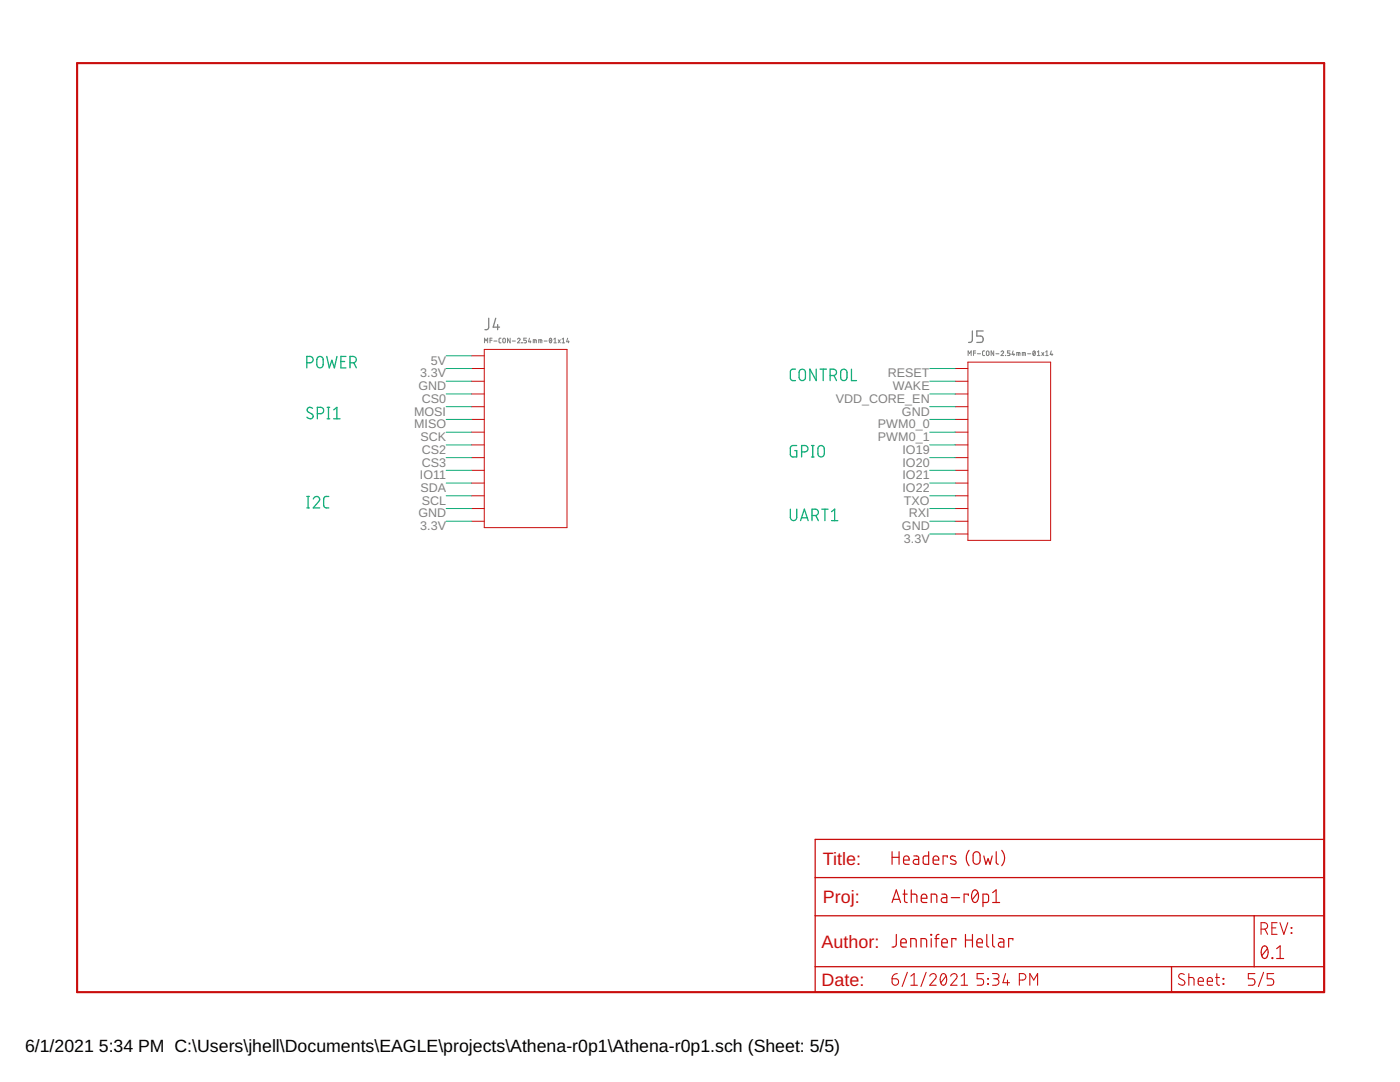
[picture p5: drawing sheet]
<svg xmlns="http://www.w3.org/2000/svg" width="279mm" height="216mm" viewBox="0 0 279 216" stroke-linecap="round" stroke-linejoin="round" font-family="sans-serif">
<g fill="none" stroke="#808080" stroke-width=".2">
<path d="M96.7 68.4v-.9l.3 .5 .3-.5v.9M97.8 67.9h.4M98.2 67.5h-.4v.9M98.6 68.1h.6M100 67.5h-.3l-.1 .2v.6l.4 .1M100.4 67.5h.3l.1 .1v.7l-.1 .1-.3-.1zM101.8 67.5v.9l-.5-.9v.9M102.2 68.1h.7M103.3 67.7a.26 .26 0 0 1 .3-.2 .26 .26 0 0 1 .1 .4l-.4 .5h.5M104.1 68.4h.1M105.1 67.5h-.6v.4h.5l.1 .2-.1 .3h-.5M105.7 67.5l-.2 .7h.5"/>
<path d="M105.8 68v.4M106.4 68.4v-.6l.6 .1v.5M106.7 67.8v.6M107.5 68.4v-.6l.6 .1v.5M107.8 67.8v.6M108.6 68.1h.6M109.7 67.5a.44 .44 0 0 1 .4 .5 .44 .44 0 0 1-.4 .4l-.1-.5zM110.1 67.7l-.4 .5M110.5 68.4h.5M110.5 67.7l.3-.2v.9M111.4 67.8l.4 .6M111.8 67.8l-.4 .6"/>
<path d="M112.2 68.4h.5M112.2 67.7l.2-.2v.9M113.3 67.5l-.2 .7h.5M113.5 68v.4M193.2 71v-1l.3 .5 .3-.5v1M194.3 70.4h.4M194.7 70h-.4v1M195.1 70.6h.6M196.5 70h-.3l-.1 .2v.6l.4 .2M196.9 70.2l.2-.2 .2 .2v.7l-.4-.1zM198.3 70v1l-.5-1v1M198.8 70.6h.6"/>
<path d="M199.8 70.2a.26 .26 0 0 1 .3-.2 .26 .26 0 0 1 .1 .4l-.4 .6h.5M200.7 71h.1M201.6 70h-.5v.4l.4 .1 .1 .1-.1 .3-.4 .1M202.2 70l-.2 .7h.5M202.3 70.5v.5M202.9 71v-.7l.6 .1 .1 .6M203.2 70.3v.7M204 71v-.7l.6 .1v.6M204.3 70.3v.7M205.1 70.6h.6M206.3 70.1a.44 .44 0 0 1 .3 .4 .44 .44 0 0 1-.3 .4l-.2-.4zM206.6 70.2l-.4 .5"/>
<path d="M207 71h.6M207 70.2l.3-.2v1M207.9 70.3l.4 .7M208.3 70.3l-.4 .7M208.7 71h.5M208.7 70.2l.2-.2v1M209.8 70l-.2 .7h.5M210 70.5v.5"/>
</g>
<path d="M97.5 63.5v1.9l-.2 .3-.5 .1M98.9 63.5l-.5 1.8h1.3M99.3 64.8v1M194.1 66l-.1 2-.2 .2-.5 .1M196.2 66h-1.3v1.1h.8a.65 .65 0 0 1 .5 .6 .65 .65 0 0 1-.5 .6h-.8" fill="none" stroke="#808080" stroke-width=".25"/>
<path d="M15.4 12.6h248.9v185.4h-248.9z" fill="none" stroke="#c90d0c" stroke-width=".42"/>
<path d="M162.7 167.5h101.6v30.5h-101.6zM162.7 175.1h101.6M162.7 182.7h101.6M162.7 192.9h101.6M233.8 192.9v5.1M250.3 182.7v10.2" fill="none" stroke="#c90d0c" stroke-width=".25"/>
<g fill="none" stroke="#c90d0c" stroke-width=".21">
<path d="M178 195.3h.8a.65 .65 0 0 1 .5 .7 .65 .65 0 0 1-.6 .6 .65 .65 0 0 1-.7-.6zM179.1 194.3l-.8 .3-.3 .7M181.1 194l-1.1 2.8M181.8 196.6h1.3M181.8 194.8l.6-.5v2.3M184.8 194l-1 2.8M185.5 194.8a.64 .64 0 0 1 1-.5 .64 .64 0 0 1 .1 1l-1.1 1.3h1.3M187.9 194.5a.55 .55 0 0 1 .6-.2 .55 .55 0 0 1 .3 .6 1.32 1.32 0 0 1-.5 1.7 1.44 1.44 0 0 1-.4-2.1zM188.8 194.8l-1 1.3M189.7 194.8a.64 .64 0 0 1 .9-.5 .64 .64 0 0 1 .2 1l-1.1 1.3h1.3M191.8 196.6h1.3M191.8 194.8l.6-.5v2.3"/>
<path d="M196.3 194.3h-1.3v1h.8a.66 .66 0 0 1 .5 .7 .66 .66 0 0 1-.5 .6h-.8M197.1 196.3l.2 .1zM197.1 195.2l.2 .2zM198.1 194.3h.7a.52 .52 0 0 1 .6 .5 .52 .52 0 0 1-.6 .5h-.5M198.7 195.3a.65 .65 0 0 1 .7 .7 .65 .65 0 0 1-.7 .6h-.6M200.7 194.3l-.5 1.8h1.3M201.1 195.6v1M203.4 195.6h.7a.65 .65 0 0 0 .6-.7 .65 .65 0 0 0-.6-.6h-.7v2.3M205.5 196.6v-2.3l.8 1.3 .8-1.3v2.3M236.3 194.5a.58 .58 0 0 0-.8-.1 .58 .58 0 0 0 0 .8l.7 .4a.58 .58 0 0 1 .1 .9 .58 .58 0 0 1-.9-.1l-.2-.1M237.3 195.1l.9 .1 .1 .2v1.2M237.3 194.3v2.3"/>
<path d="M239.1 195.8h1.1a.54 .54 0 0 0-.4-.7 .54 .54 0 0 0-.7 .5l.1 .9 1 .1M240.9 195.8h1.1a.54 .54 0 0 0-.4-.7 .54 .54 0 0 0-.7 .5l.1 .9 1 .1M242.6 195.1h.8M242.8 194.3v1.9l.3 .4h.3M244.1 195.2l.1 .2zM244.1 196.3l.1 .1zM250.4 194.3h-1.3v1h.8a.66 .66 0 0 1 .6 .7 .66 .66 0 0 1-.6 .6h-.8M251.7 185.4h.6a.65 .65 0 0 0 .7-.6 .65 .65 0 0 0-.7-.7h-.6v2.3M252.2 194l-1.1 2.8M252.5 185.4l.5 1M253.8 185.1h.8M254.2 194.3h-1.3v1h.8a.66 .66 0 0 1 .5 .7 .66 .66 0 0 1-.5 .6h-.8"/>
<path d="M254.9 184.1h-1.1v2.3h1.1M255.4 184.1l.8 2.3 .8-2.3M257.7 185.1l.1 .1zM257.7 186.1l.1 .1z"/>
</g>
<g fill="none" stroke="#c90d0c" stroke-width=".23">
<path d="M178 169.9v2.6M178 171.1h1.4M178.2 179.5h1.3M179.4 169.9v2.6M180.2 178.4h.9M180.3 171.6h1.1a.59 .59 0 0 0-.4-.8 .59 .59 0 0 0-.7 .5l.1 1 1 .2M180.5 177.6v2.2l.6 .3M181.9 178.4l1 .1 .1 .3v1.3M181.9 177.6v2.5M182.4 170.8h.7l.2 .2v1.5h-.6a.49 .49 0 0 1-.5-.5 .49 .49 0 0 1 .5-.5h.6M183.9 179.2h1.1a.59 .59 0 0 0-.4-.8 .59 .59 0 0 0-.7 .6l.1 1 1 .1M185.3 169.9v2.6l-1-.2-.1-.3 .1-1.1 1-.1"/>
<path d="M186.2 171.6h1.1a.59 .59 0 0 0-.3-.8 .59 .59 0 0 0-.8 .5l.2 1 .9 .2M188 178.4h.7l.3 .4v1.3h-.7a.49 .49 0 0 1-.5-.5 .49 .49 0 0 1 .5-.5h.7M189.1 171.1v-.3h-.9v1.7M189.8 179.1h1.7M190.7 170.9l-.8-.1-.2 .4 .2 .3 .8 .4 .1 .2-.1 .3a.92 .92 0 0 1-1-.1M193.3 178.7v-.3h-.9v1.7M193.4 169.7a2.41 2.41 0 0 0 0 3M194.2 177.8a.58 .58 0 0 1 .6-.2 .58 .58 0 0 1 .4 .6 1.43 1.43 0 0 1-.6 1.9 1.54 1.54 0 0 1-.4-2.3zM194.5 170.1l.4-.2 .6 .3 .1 .4v1.2a.7 .7 0 0 1-.7 .7 .7 .7 0 0 1-.7-.7v-1.4zM195.2 178.1l-1.2 1.4M196.3 170.8l.5 1.7 .4-1.2 .4 1.2 .4-1.7M198.1 178.1l.7-.5v2.5"/>
<path d="M198.8 169.9v2.3l.4 .3M199.9 169.7a2.35 2.35 0 0 1 0 3M178 180.1l.9-2.5 .8 2.5M178.9 186.5v2.1l-.3 .3-.6 .1M179.8 188.1h1.1a.58 .58 0 0 0-.4-.8 .58 .58 0 0 0-.7 .6l.1 .9 1 .2M181.8 189v-1.7l1 .1 .1 1.6M183.8 189v-1.7l1 .1 .1 .3v1.3M185.8 186.5l.1 .1zM185.8 180.1v-1.7l1 .1 .2 .3v1.3M185.8 187.3v1.7M186.6 187.3h.8M187.4 186.5h-.3l-.2 .2-.1 2.3"/>
<path d="M187.9 188.1h1.2a.59 .59 0 0 0-.4-.8 .59 .59 0 0 0-.8 .6l.2 .9 1 .2M190.8 187.6v-.3h-.9v1.7M192.7 186.5v2.5M192.7 187.6h1.4M194.1 186.5v2.5M194.9 188.1h1.2a.59 .59 0 0 0-.4-.8 .59 .59 0 0 0-.8 .6l.2 .9 1 .2M196.2 180.1h.7l.4-.3v-1l-.3-.4h-.8v2.5M196.9 186.5l.1 2.2 .3 .3M198.1 186.5v2.1l.1 .2 .3 .2M198.1 180.1h1.4M199.4 187.3h.7l.2 .3v1.4h-.6a.5 .5 0 0 1-.5-.5 .5 .5 0 0 1 .5-.5h.6M202.1 187.6v-.3h-.8v1.7"/>
<path d="M252 189a.58 .58 0 0 1 .6-.2 .58 .58 0 0 1 .4 .6 1.47 1.47 0 0 1-.6 1.9 1.54 1.54 0 0 1-.4-2.3zM252.9 189.3l-1.1 1.4M253.9 191.1l.1 .2zM254.8 191.3h1.4M254.8 189.3l.7-.6v2.6"/>
</g>
<g fill="none" stroke="#c90d0c" stroke-width=".2">
<path d="M94.1 71h2.5M94.1 73.5h2.5M94.1 76.1h2.5M94.1 78.6h2.5M96.6 69.7h16.6v35.6h-16.6zM190.6 73.5h2.6M190.6 76.1h2.6M190.6 78.6h2.6M193.2 72.3h16.5v35.5h-16.5zM94.1 81.2h2.5M94.1 83.7h2.5M94.1 86.2h2.5"/>
<path d="M94.1 88.8h2.5M94.1 91.3h2.5M94.1 93.9h2.5M94.1 96.4h2.5M94.1 98.9h2.5M190.6 81.2h2.6M190.6 83.7h2.6M190.6 86.2h2.6M190.6 88.8h2.6M190.6 91.3h2.6M190.6 93.9h2.6M190.6 96.4h2.6"/>
<path d="M190.6 98.9h2.6M94.1 104h2.5M94.1 101.5h2.5M190.6 104h2.6M190.6 101.5h2.6M190.6 106.6h2.6"/>
</g>
<g fill="none" stroke="#0dab76" stroke-width=".25">
<path d="M61.2 72.4h.7a.63 .63 0 0 0 .6-.6 .63 .63 0 0 0-.6-.7h-.7v2.3M63.4 71.4a.64 .64 0 0 1 .7-.2 .64 .64 0 0 1 .4 .6v1a.63 .63 0 0 1-.6 .6 .63 .63 0 0 1-.7-.6zM65.2 71.1l.5 2.3 .5-1.5 .5 1.5 .5-2.3M68 72.1h.8M69 71.1h-1v2.3h1M69.8 72.4h.7a.63 .63 0 0 0 .6-.6 .63 .63 0 0 0-.6-.7h-.7v2.3M70.6 72.4l.5 1M158.7 73.7h-.6l-.4 .5 .1 1.4 .3 .3h.6M159.6 73.9a.64 .64 0 0 1 .7-.2 .64 .64 0 0 1 .4 .6v1a.63 .63 0 0 1-.6 .6 .63 .63 0 0 1-.6-.6zM162.9 73.7v2.2l-1.3-2.2v2.2M163.7 73.7h1.2M164.3 73.7v2.2"/>
<path d="M165.7 74.9h.6a.63 .63 0 0 0 .6-.6 .63 .63 0 0 0-.6-.6h-.6v2.2M166.4 74.9l.5 1M167.9 73.9a.65 .65 0 0 1 .7-.2 .65 .65 0 0 1 .4 .6v1a.63 .63 0 0 1-.6 .6 .63 .63 0 0 1-.6-.6zM169.9 73.7v2.2h1M61.2 99.1h.5M61.5 99.1v2.2M62.4 81.5a.57 .57 0 0 0-.9-.1 .57 .57 0 0 0 .1 .8l.7 .4a.57 .57 0 0 1 0 .9 .57 .57 0 0 1-.9-.1l-.2-.2M62.5 99.6a.63 .63 0 0 1 .9-.5 .63 .63 0 0 1 .2 1l-1.1 1.2h1.3M63.3 82.5h.7a.63 .63 0 0 0 .6-.6 .63 .63 0 0 0-.6-.6h-.7v2.3M65.3 81.3h.5M65.3 83.6h.5M65.6 81.3v2.3"/>
<path d="M65.6 99.1h-.8l-.2 .5 .1 1.5 .3 .2h.6M66.6 83.6h1.3M66.6 81.8l.6-.5v2.3M159 88.9h-.9l-.3 .4v1.5l.3 .4h.9v-1.3h-.4M160 90.2a1.14 1.14 0 0 0 1.1-.3l.1-.6-.2-.3-1-.1v2.3M161.9 91.2h.6M161.9 88.9h.6M162.2 88.9v2.3M163.4 89.2a.63 .63 0 0 1 .7-.3 .63 .63 0 0 1 .4 .6v1.1a.63 .63 0 0 1-.6 .6 .63 .63 0 0 1-.7-.6zM61.2 101.3h.5M157.7 101.6v1.7a.63 .63 0 0 0 .7 .6 .63 .63 0 0 0 .6-.6v-1.7M159.8 103.9l.7-2.3 .8 2.3"/>
<path d="M160 103.3h1.1M162.1 102.9h.6a.63 .63 0 0 0 .6-.7 .63 .63 0 0 0-.6-.6h-.6v2.3M162.8 102.9l.5 1M164 101.6h1.3M164.6 101.6v2.3M165.9 102.1l.7-.5v2.3M165.9 103.9h1.3"/>
</g>
<g fill="none" stroke="#0dab76" stroke-width=".2">
<path d="M89 73.5h5.1M89 76.1h5.1M89 78.6h5.1M89 71h5.1M185.5 73.5h5.1M185.5 76.1h5.1M185.5 78.6h5.1M89 81.2h5.1M89 83.7h5.1M89 86.2h5.1M89 88.8h5.1M89 91.3h5.1"/>
<path d="M89 96.4h5.1M89 98.9h5.1M89 93.9h5.1M185.5 81.2h5.1M185.5 83.7h5.1M185.5 86.2h5.1M185.5 88.8h5.1M185.5 91.3h5.1M185.5 96.4h5.1M185.5 98.9h5.1M185.5 93.9h5.1M89 104h5.1"/>
<path d="M89 101.5h5.1M185.5 104h5.1M185.5 106.6h5.1M185.5 101.5h5.1"/>
</g>
<g font-size="3.6" fill="#c90d0c">
<text x="164.2" y="172.6">Title:</text>
<text x="164.2" y="180.2">Proj:</text>
<text x="164" y="189.1">Author:</text>
<text x="164" y="196.7">Date:</text>
</g>
<g font-size="3.5">
<text x="5" y="209.9">6/1/2021</text>
<text x="19.7" y="209.9">5:34 PM C:\Users\jhell\Documents\EAGLE\projects\Athena-r0p1\Athena-r0p1.sch (Sheet: 5/5)</text>
</g>
<g font-size="2.5" fill="#808080">
<text x="83.5" y="77.9">GND</text>
<text x="83.9" y="75.3">3.3V</text>
<text x="86" y="72.8">5V</text>
<text x="177.2" y="75.3">RESET</text>
<text x="178.2" y="77.9">WAKE</text>
<text x="82.6" y="82.9">MOSI</text>
<text x="84.2" y="80.4">CS0</text>
<text x="166.8" y="80.4">VDD_CORE_EN</text>
<text x="180" y="82.9">GND</text>
<text x="82.6" y="85.5">MISO</text>
<text x="83.9" y="88">SCK</text>
<text x="175.2" y="85.5">PWM0_0</text>
<text x="175.2" y="88">PWM0_1</text>
<text x="83.8" y="95.6">IO11</text>
<text x="84.2" y="90.5">CS2</text>
<text x="84.2" y="93.1">CS3</text>
<text x="180.1" y="90.5">IO19</text>
<text x="180.1" y="93.1">IO20</text>
<text x="180.1" y="95.6">IO21</text>
<text x="83.9" y="98.2">SDA</text>
<text x="84.2" y="100.7">SCL</text>
<text x="180.1" y="98.2">IO22</text>
<text x="180.4" y="100.7">TXO</text>
<text x="83.5" y="103.2">GND</text>
<text x="83.9" y="105.8">3.3V</text>
<text x="180" y="105.8">GND</text>
<text x="181.4" y="103.2">RXI</text>
<text x="180.4" y="108.3">3.3V</text>
</g>
</svg>
